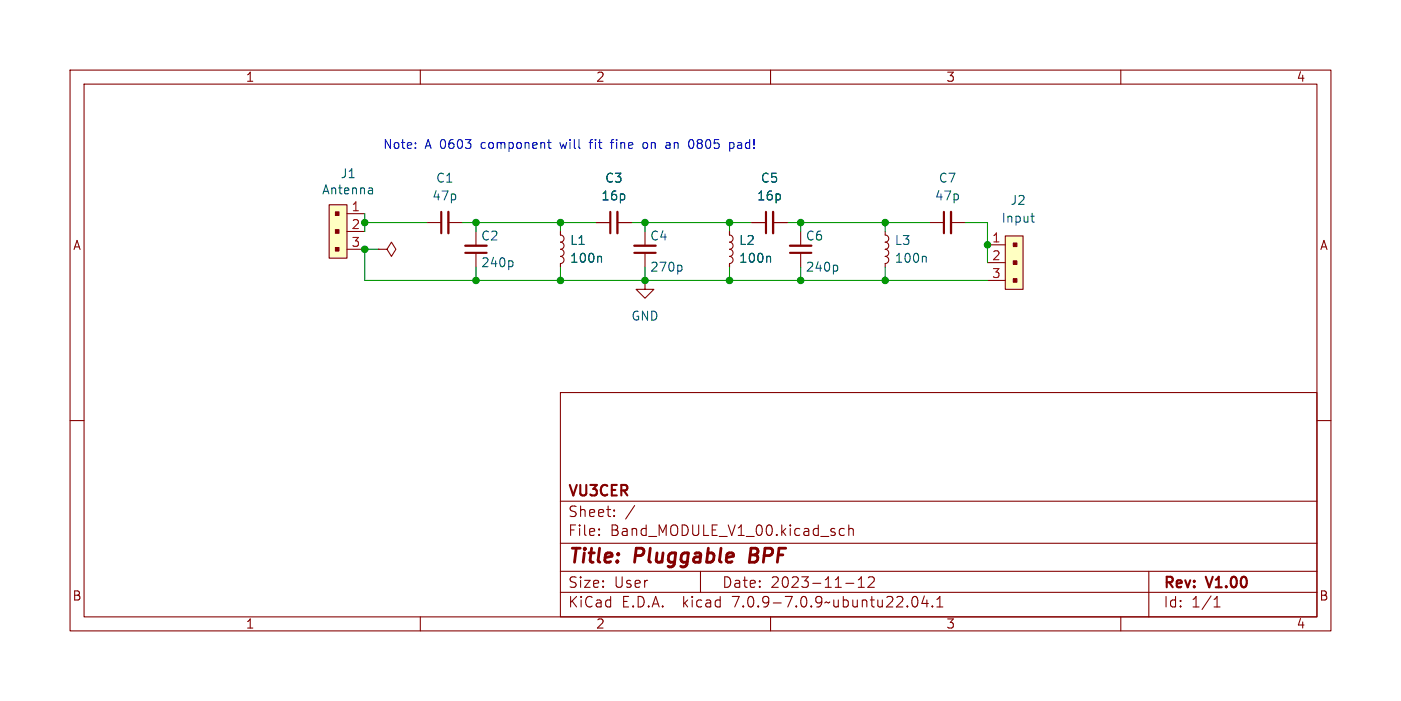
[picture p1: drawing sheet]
<svg xmlns="http://www.w3.org/2000/svg" width="200mm" height="100mm" viewBox="0 0 200 100" stroke-linecap="round" stroke-linejoin="round" font-family="sans-serif">
<g fill="none" stroke="#840000" stroke-width=".15">
<path d="M10 10h180v80h-180zM12 12h176v76h-176zM60 10v2M110 10v2M160 10v2M47 29.2h2.5v7.6h-2.5zM49.5 30.5h2.6M49.5 33h2.6M49.5 35.6h2.6M54 35.6h1.2l.7-1.1 .6 1.1-.6 1-.7-1M54 35.6h.1M61 31.7h2"/>
<path d="M64 31.7h2M67.9 33v2.1M67.9 36.1v2M80 33v.5a.51 .51 0 0 1 .5 .5 .51 .51 0 0 1-.5 .5 .51 .51 0 0 1 .5 .6 .51 .51 0 0 1-.5 .5 .51 .51 0 0 1 .5 .5 .51 .51 0 0 1-.5 .5 .51 .51 0 0 1 .5 .5 .51 .51 0 0 1-.5 .5v.5M85.1 31.7h2M88.1 31.7h2.1M92.1 33v2.1M92.1 36.1v2M104.1 33v.5a.51 .51 0 0 1 .5 .5 .51 .51 0 0 1-.5 .5 .51 .51 0 0 1 .5 .6 .51 .51 0 0 1-.5 .5 .51 .51 0 0 1 .5 .5 .51 .51 0 0 1-.5 .5 .51 .51 0 0 1 .5 .5 .51 .51 0 0 1-.5 .5v.5M107.3 31.7h2M110.4 31.7h2M114.3 33v2.1"/>
<path d="M114.3 36.1v2M126.4 33v.5a.51 .51 0 0 1 .5 .5 .51 .51 0 0 1-.5 .5 .51 .51 0 0 1 .5 .6 .51 .51 0 0 1-.5 .5 .51 .51 0 0 1 .5 .5 .51 .51 0 0 1-.5 .5 .51 .51 0 0 1 .5 .5 .51 .51 0 0 1-.5 .5v.5M132.7 31.7h2M135.8 31.7h2M141 34.9h2.5M141 37.5h2.5M143.5 33.7h2.5v7.6h-2.5zM10 60h2M80 56h108v32h-108zM92.1 40v1.3h1.2l-1.2 1.2-1.3-1.2h1.3M141 40h2.5M188 60h2"/>
<path d="M80 77.5h108M80 71.5h108M85.5 76.2v.2M85.5 76.2v.1v.1M85.5 75.5v.1M87.7 73.5v.1v.1M87.7 73.5v.2M87.7 72.8v.1M90.6 72.1l-1.3 1.9M120.5 75.5l-.4-.1-.3 .3v.4l.2 .2 .1 .1 .4-.1M121.2 75.5a.37 .37 0 0 1 .6 .1v.8M121.2 74.9v1.5"/>
<path d="M60 88v2M80 84.5h108M80 81.5h108M100 81.5v3M110 88v2M120.7 83.2h1.2M122.5 83.8h.9M122.5 82.7l.5-.4v1.5M124 82.4l.2-.1 .5 .1a.41 .41 0 0 1 0 .5l-.8 .9h.9M130.3 85.2a.36 .36 0 0 1 .4-.1 .36 .36 0 0 1 .3 .3 .77 .77 0 0 1-.5 1.2 .91 .91 0 0 1-.2-1.4zM132 85l-.4 1.1h.9M132.3 85.6v1"/>
<path d="M133.1 86.4l.1 .1-.1 .1M133.1 86.4l-.1 .1 .1 .1M133.1 86.4v.2M133.7 86.6h.9M133.7 85.5l.5-.4v1.5M160 88v2M164 81.5v6.5M173.3 86.6h.9M173.3 85.5l.4-.4v1.5"/>
</g>
<path d="M107.2 78.2l-.2 2h.7" fill="none" stroke="#840000" stroke-width=".4"/>
<g fill="#ffffc2" stroke="#ffffc2" stroke-width=".14">
<path d="M143.5 33.7h2.5v7.6h-2.5z"/>
<path d="M47 29.2h2.5v7.6h-2.5z"/>
</g>
<g fill="#840000" stroke="#840000" stroke-width=".15">
<path d="M144.7 34.7h.5v.5h-.5z"/>
<path d="M144.7 37.2h.5v.5h-.5z"/>
<path d="M144.7 39.8h.5v.5h-.5z"/>
<path d="M47.9 30.2h.5v.5h-.5z"/>
<path d="M47.9 32.8h.5v.5h-.5z"/>
<path d="M47.9 35.3h.5v.5h-.5z"/>
</g>
<path d="M53 26.8l.2 .2v.7M53.2 27.6l-.4 .1M53.2 27.1l-.4 .1M73 37.2l.2 .2v.4l-.2 .2M85.7 36.6l.2 .1v.7M97.1 37.8l.3 .3v.3l-.3 .3M109.8 36.6l.2 .1v.7M119.3 37.8l.3 .3v.3l-.3 .3M132 36.6l.2 .1v.7M147.2 30.8h.4M147.3 31.5l.1 .1 .2 .1" fill="none" stroke="#006464" stroke-width=".15"/>
<path d="M64 30.2v3.1M66.4 35.1h3.1M88.1 30.2v3.1M90.6 35.1h3M110.4 30.2v3.1M112.8 35.1h3M135.8 30.2v3.1" fill="none" stroke="#840000" stroke-width=".33"/>
<path d="M63 30.2v3.1M66.4 36.1h3.1M87.1 30.2v3.1M90.6 36.1h3M109.3 30.2v3.1M112.8 36.1h3M134.7 30.2v3.1" fill="none" stroke="#840000" stroke-width=".3"/>
<g fill="none" stroke="#0000c2" stroke-width=".15">
<path d="M78.4 19.9v1.1v.1l.3 .1M84.3 20v1.2M87.6 19.9l-.2 .1-.1 .1v1.1M98.7 19.9a.79 .79 0 0 1 0 1.3M59.3 21.1v.1M59.3 20.4v.1M78.2 20.3h.5M84.1 20.3h.5M87.1 20.3h.5M92.3 20.4l-.3-.1-.2 .3v.5l.2 .1 .3-.1M95.2 20.3h.3l.2 .2v.7M95.7 21.1l-.5 .1"/>
<path d="M95.7 20.6l-.5 .1M104.2 20.4l.3-.1 .3 .3v.3l-.1 .2h-.5M105.3 20.8v.3"/>
</g>
<g fill="none" stroke="#009600" stroke-width=".15">
<path d="M52.1 30.5v2.5M52.1 31.7h8.9M54 35.6h-1.9v4.4h88.9M66 31.7h19.1M67.9 31.7v1.3M67.9 38.1v1.9M80 31.7v1.3M80 38.1v1.9M90.2 31.7h17.1M92.1 31.7v1.3M92.1 38.1v1.9M104.1 31.7v1.3"/>
<path d="M104.1 38.1v1.9M112.4 31.7h20.3M114.3 31.7v1.3M114.3 38.1v1.9M126.4 31.7v1.3M126.4 38.1v1.9M137.8 31.7h3.2v5.8"/>
</g>
<g fill="#009600" stroke="#009600" stroke-width=".15">
<circle cx="104.1" cy="31.7" r=".46"/>
<circle cx="104.1" cy="40" r=".46"/>
<circle cx="126.4" cy="31.7" r=".46"/>
<circle cx="126.4" cy="40" r=".46"/>
<circle cx="114.3" cy="40" r=".46"/>
<circle cx="114.3" cy="31.7" r=".46"/>
<circle cx="141" cy="34.9" r=".46"/>
<circle cx="80" cy="40" r=".46"/>
<circle cx="80" cy="31.7" r=".46"/>
<circle cx="67.9" cy="31.7" r=".46"/>
<circle cx="67.9" cy="40" r=".46"/>
<circle cx="52.1" cy="35.6" r=".46"/>
<circle cx="92.1" cy="40" r=".46"/>
<circle cx="52.1" cy="31.7" r=".46"/>
<circle cx="92.1" cy="31.7" r=".46"/>
</g>
<g font-size="2.8" fill="#840000">
<text x="81" y="80.9">Title:</text>
<text x="90.7" y="80.9">Pluggable</text>
<text x="107.8" y="80.9">BPF</text>
</g>
<g font-size="2.1" fill="#840000">
<text x="81" y="71.2">VU3CER</text>
<text x="81" y="76.7">File:</text>
<text x="81" y="74">Sheet:</text>
<text x="87.1" y="76.7">Band_MODULE_V1_00.kicad_sch</text>
<text x="81" y="86.9">KiCad</text>
<text x="81" y="84.1">Size:</text>
<text x="87.7" y="84.1">User</text>
<text x="88.7" y="86.9">E.D.A.</text>
<text x="97.6" y="86.9">kicad</text>
<text x="103" y="84.1">Date:</text>
<text x="104.8" y="86.9">7.0.9-7.0.9~ubuntu22.04.1</text>
<text x="110" y="84.1">2023-11-12</text>
<text x="166" y="84.3">Rev:</text>
<text x="166" y="86.9">Id:</text>
<text x="170.1" y="86.9">1/1</text>
<text x="172.4" y="84.3">V1.00</text>
</g>
<g font-size="1.8" fill="#840000">
<text x="35" y="11.9">1</text>
<text x="85" y="11.9">2</text>
<text x="135" y="11.9">3</text>
<text x="185" y="11.9">4</text>
<text x="10.3" y="35.9">A</text>
<text x="188.3" y="35.9">A</text>
<text x="10.3" y="85.9">B</text>
<text x="35" y="89.9">1</text>
<text x="85" y="89.9">2</text>
<text x="135" y="89.9">3</text>
<text x="185" y="89.9">4</text>
<text x="188.3" y="85.9">B</text>
</g>
<g font-size="1.8" fill="#0000c2">
<text x="54.6" y="21.3">Note:</text>
<text x="60.7" y="21.3">A 0603</text>
<text x="68.9" y="21.3">component</text>
<text x="80.5" y="21.3">will</text>
<text x="84.9" y="21.3">fit</text>
<text x="88.1" y="21.3">fine</text>
<text x="92.9" y="21.3">on</text>
<text x="96.3" y="21.3">an</text>
<text x="99.8" y="21.3">0805</text>
<text x="105.8" y="21.3">pad!</text>
</g>
<g font-size="1.8" fill="#006464">
<text x="45.9" y="27.9">Antenna</text>
<text x="48.5" y="25.6">J1</text>
<text x="61.6" y="28.8">47p</text>
<text x="62.2" y="26.3">C1</text>
<text x="85.8" y="28.8">16p</text>
<text x="86.3" y="26.3">C3</text>
<text x="108" y="28.8">16p</text>
<text x="108.5" y="26.3">C5</text>
<text x="133.4" y="28.8">47p</text>
<text x="133.9" y="26.3">C7</text>
<text x="144.2" y="29.4">J2</text>
<text x="68.6" y="34.5">C2</text>
<text x="81.3" y="35.2">L1</text>
<text x="92.7" y="34.5">C4</text>
<text x="105.4" y="35.2">L2</text>
<text x="114.9" y="34.5">C6</text>
<text x="127.6" y="35.2">L3</text>
<text x="142.9" y="32">Input</text>
<text x="68.6" y="38.3">240p</text>
<text x="81.3" y="37.7">100n</text>
<text x="92.7" y="39">270p</text>
<text x="105.4" y="37.7">100n</text>
<text x="114.9" y="39">240p</text>
<text x="127.6" y="37.7">100n</text>
<text x="90" y="45.9">GND</text>
</g>
<g font-size="1.8" fill="#a90000">
<text x="50.1" y="30.2">1</text>
<text x="50.1" y="32.8">2</text>
<text x="50.1" y="35.3">3</text>
<text x="141.5" y="34.7">1</text>
<text x="141.5" y="37.2">2</text>
<text x="141.5" y="39.8">3</text>
</g>
</svg>
